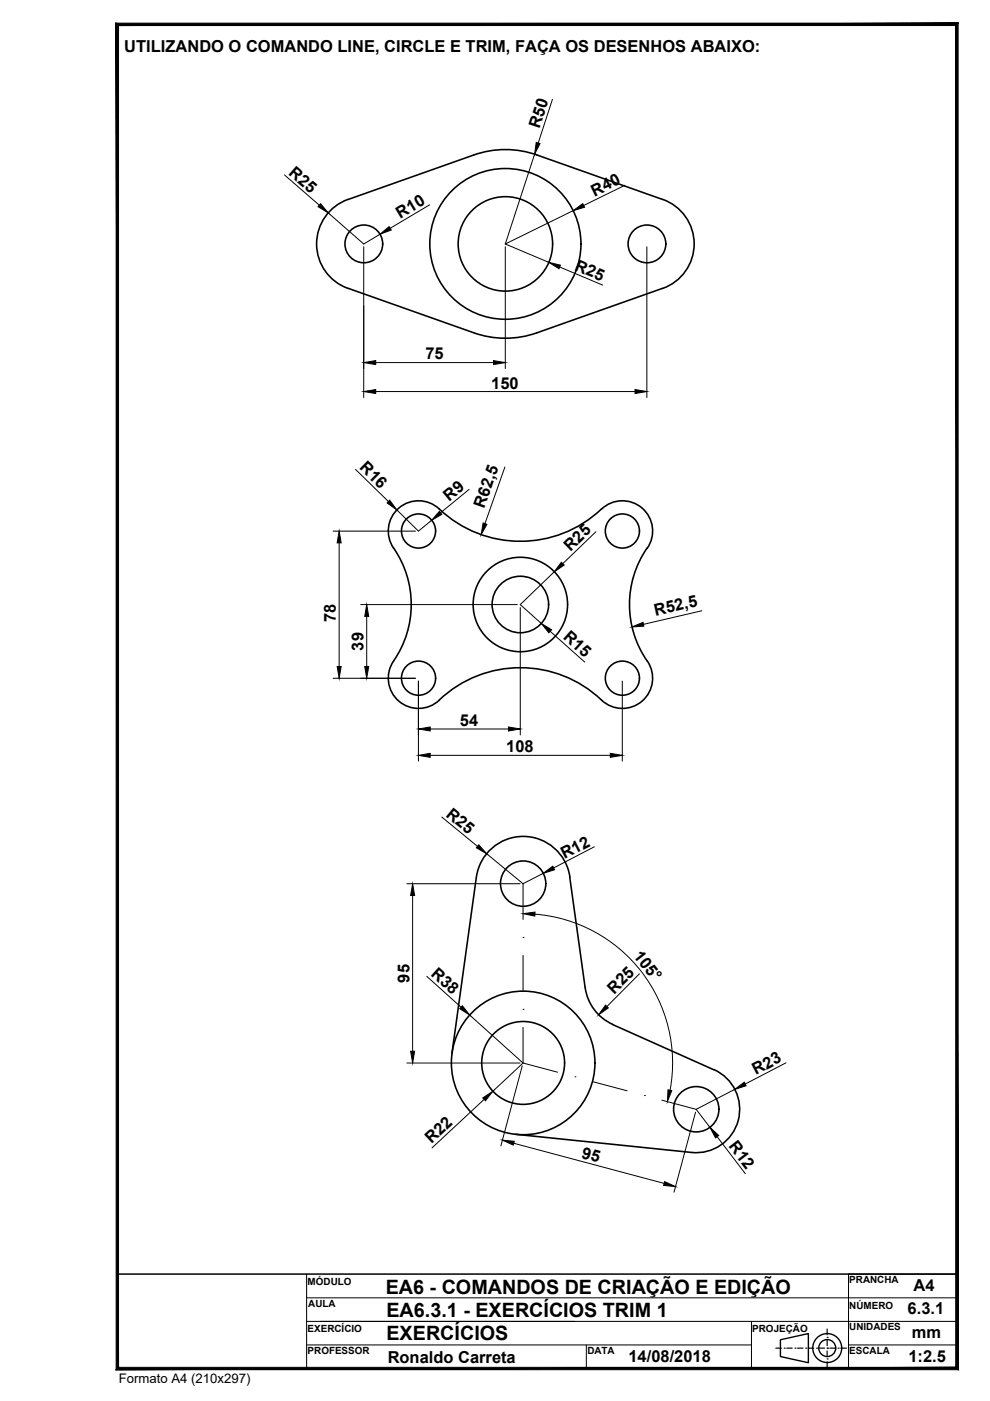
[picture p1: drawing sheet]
<svg xmlns="http://www.w3.org/2000/svg" width="210mm" height="297mm" viewBox="0 0 210 297" stroke-linecap="round" stroke-linejoin="round" font-family="sans-serif">
<!-- layer: contorno -->
<g fill="none" stroke="#000" stroke-width=".34">
<path d="M73.8 42.3a10 10 0 0 0-6.7 9.4 10 10 0 0 0 6.7 9.4M73.8 42.3l26.7-9.4a20 20 0 0 1 13.3 0l26.7 9.4M140.5 42.3a10 10 0 0 1 6.7 9.4 10 10 0 0 1-6.7 9.4M73.8 61.1l26.7 9.5a20 20 0 0 0 13.3 0l26.7-9.5M83.5 116.2a21 21 0 0 1 0 23.9M83.5 116.2a6.4 6.4 0 0 1 1.1-8.5 6.4 6.4 0 0 1 8.5 .2 25.2 25.2 0 0 0 35.2-.6 6.4 6.4 0 0 1 8.2 .7 6.4 6.4 0 0 1 .7 8.2M137.2 116.2a21 21 0 0 0 0 23.9M83.5 140.1a6.4 6.4 0 0 0 1.1 8.5 6.4 6.4 0 0 0 8.5-.2 25.2 25.2 0 0 1 35.2 .7 6.4 6.4 0 0 0 8.2-.8 6.4 6.4 0 0 0 .7-8.2M101 186l-5.2 37.3M101 186a10 10 0 0 1 9.9-8.7 10 10 0 0 1 9.9 8.7M120.8 186l3.3 23.4a10 10 0 0 0 5.8 7.8M129.9 217.2l21.5 9.6"/>
<path d="M151.4 226.8a9.2 9.2 0 0 1 5.1 10.8 9.2 9.2 0 0 1-9.8 6.7l-37.4-3.8"/>
<circle cx="77.1" cy="51.7" r="4"/>
<circle cx="107.2" cy="51.7" r="10"/>
<circle cx="107.2" cy="51.7" r="16"/>
<circle cx="137.2" cy="51.7" r="4"/>
<circle cx="88.7" cy="112.6" r="3.6"/>
<circle cx="132" cy="112.6" r="3.6"/>
<circle cx="110.3" cy="128.2" r="10"/>
<circle cx="110.3" cy="128.2" r="6"/>
<circle cx="88.7" cy="143.8" r="3.6"/>
<circle cx="132" cy="143.8" r="3.6"/>
<circle cx="110.9" cy="187.3" r="4.8"/>
<circle cx="110.9" cy="225.4" r="15.2"/>
<circle cx="110.9" cy="225.4" r="8.8"/>
<circle cx="147.6" cy="235.2" r="4.8"/>
</g>
<!-- layer: Cotas -->
<g fill="none" stroke="#000" stroke-width=".21">
<path d="M93.7 173.2l7.5 6.3M126 179.5l-8.6 4.5M86.3 187.4h24M87.5 189.9v33M103.2 181l7.7 6.4 4.3-2.2M113.4 193.8a31.7 31.7 0 0 1 28.7 37.3M90.5 207l7.2 6.5M99.6 215.2l11.3 10.2-6.4 6M135.6 206.5l-6.9 6.9M86.3 225.4h24M102.6 233.1l-11 10.3M110.7 226l-4.5 17"/>
<path d="M147.5 235.8l-4.6 17M155.8 231l-8.2 4.2 2.9 3.8M166.7 225.3l-8.7 4.5M109 242.4l31.8 8.5M152 241l6 7.8"/>
</g>
<g fill="#000" stroke="#000" stroke-width=".21">
<path d="M101.5 179.1l1.7 1.9-2.2-1.3zM87.5 187.4l.4 2.5h-.8zM110.9 193.7l2.5-.3v.8zM115.2 185.2l2-1.6 .4 .8zM98 213.2l1.6 2-2.1-1.3zM128.4 213.1l.6 .6-2.1 1.5zM87.1 222.9h.8l-.4 2.5zM102.3 232.8l2.2-1.4-1.6 2zM141.6 231.1l.8 .1-.9 2.4zM155.8 231l2-1.6 .4 .8zM106.5 241.7l2.5 .3-.2 .8zM140.9 250.5l2.3 1.1-2.5-.3z"/>
<path d="M150.5 239l1.9 1.7-.7 .6z"/>
</g>
<!-- layer: cota -->
<g fill="none" stroke="#000" stroke-width=".21">
<path d="M60.3 37.1l7.4 6.4M113.4 32.7l-6.3 19M117.1 21.1l-3 9.2M132.5 39.3l-8.7 4.3M69.6 45.1l7.5 6.6 3.5-2M77.1 52.3v32M91.1 43.4l-8.4 5M107.1 51.7l9.3 3.9M107.1 52.3v25.8M118.6 56.6l9.2 3.9M121.5 44.7l-14.4 7M137.1 52.3v32"/>
<path d="M79.7 76.9h24.9M75.4 99.5l7 6.8M79.7 83h54.9M107 99l-4.2 12M70.6 112.6h17.5M71.9 115.1v26.2M84.1 108.1l4.6 4.5 2.8-2.3M99.5 103.8l-6.1 4.9M126.4 112.7l-7.1 6.8M76.5 128.2h33.2M77.8 130.7v10.6M110.3 128.8v27"/>
<path d="M116.7 133.9l7.3 6.5M117.5 121.2l-7.2 7 4.5 4M148.8 129.5l-12.4 2.9M70.6 143.8h17.5M88.7 144.4v17M91.2 154.6h16.6M131.9 144.4v17M91.2 160.1h38.2"/>
</g>
<g fill="#000" stroke="#000" stroke-width=".21">
<path d="M113.7 30.2l.8 .2-1.1 2.3zM68 43.2l1.6 1.9-2.2-1.3zM80.6 49.7l1.9-1.7 .5 .8zM116.4 55.6l2.4 .6-.3 .8zM121.5 44.7l2.1-1.5 .3 .7zM77.1 76.9l2.6-.4v.8zM104.6 76.5l2.5 .4-2.5 .4zM77.1 83l2.6-.4v.8zM134.6 82.6l2.5 .4-2.5 .4zM71.9 112.6l.4 2.5h-.8zM82.6 106l1.5 2.1-2-1.5zM93.2 108.4l.5 .7-2.2 1.2z"/>
<path d="M102.4 110.9l.8 .3-1.2 2.2zM119 119.2l.6 .6-2.1 1.4zM77.8 128.2l.4 2.5h-.9zM114.8 132.2l2.2 1.3-.6 .7zM134 132.9l2.3-.9 .2 .8zM71.5 141.3h.8l-.4 2.5zM77.3 141.3h.9l-.4 2.5zM88.7 160.1l2.5-.4v.9zM88.7 154.6l2.5-.5v.9zM107.8 154.1l2.5 .5-2.5 .4zM129.4 159.7l2.5 .4-2.5 .5z"/>
</g>
<!-- layer: centro -->
<path d="M110.9 198.8h.1M110.9 187.4v7.5M110.9 214h.1M110.9 217.8v7.6l7.3 1.9M110.9 202.6v7.6M121.9 228.3h.1M125.6 229.3l7.4 2M136.6 232.3h.1M140.3 233.3l7.3 1.9" fill="none" stroke="#000" stroke-width=".21"/>
<!-- layer: Formato -->
<path d="M202.6 5.4v284.5l.5 .5zM203.1 4.9v285.5l-.5-285zM25.1 5.4h177.5l.5-.5zM24.6 4.9h178.5l-178 .5zM24.6 4.9l.5 285v-284.5zM24.6 4.9l.5 285-.5 .5zM24.6 290.4l178-.5h-177.5zM24.6 290.4l178-.5 .5 .5z" fill="#000" stroke="#000" stroke-width=".21"/>
<!-- layer: 0 -->
<path d="M24.9 5.2h178v264.9h-178z" fill="none" stroke="#000" stroke-width=".21"/>
<!-- layer: Texto -->
<g fill="none" stroke="#000" stroke-width=".3">
<path d="M165.5 284.1l5.9-1.4v6.2l-5.9-1.3z"/>
<circle cx="175.4" cy="285.8" r="3.1"/>
<circle cx="175.4" cy="285.8" r="1.8"/>
</g>
<g fill="none" stroke="#000" stroke-width=".25">
<path d="M164.5 285.8h1.2M166.3 285.8h.1M166.8 285.8h1.2M168.6 285.8h.1M169.1 285.8h1.2M170.8 285.8h.1M171.4 285.8h1.1M173.1 285.8h.1M173.7 285.8h1.1M175.4 283.5h.1M175.4 285.8h.1M175.4 288.1h.1"/>
<path d="M175.4 281.8v1.2M175.4 284.1v1.2M175.4 286.4v1.2M175.4 288.7v1.2M176 285.8h1.1M177.7 285.8h.1M178.3 285.8h1.2"/>
</g>
<!-- layer: Formato -->
<path d="M24.9 270.1h178v20.1h-178zM65 270.1v20.1M65 275.2h137.9M202.9 270.1h-23v20.1M65 280.2h137.9M65 285.2h94.3M124.3 285.2v5M159.3 280.2v10M179.9 285.2h23" fill="none" stroke="#000" stroke-width=".21"/>
<g font-size="4.2">
<text x="81.8" y="274.4">EA6 - COMANDOS DE CRIAÇÃO E EDIÇÃO</text>
<text x="81.9" y="279.1">EA6.3.1 - EXERCÍCIOS TRIM 1</text>
<text x="81.9" y="284.1">EXERCÍCIOS</text>
</g>
<g font-size="3.5">
<text x="26.4" y="10.9">UTILIZANDO O COMANDO LINE, CIRCLE E TRIM, FAÇA OS DESENHOS ABAIXO:</text>
<text x="114.4" y="27.4" transform="rotate(-72 114.4 27.4)">R50</text>
<text x="61" y="36.8" transform="rotate(41 61 36.8)">R25</text>
<text x="126.1" y="41.7" transform="rotate(-26 126.1 41.7)">R40</text>
<text x="84.9" y="46.4" transform="rotate(-31 84.9 46.4)">R10</text>
<text x="121.7" y="57.1" transform="rotate(23 121.7 57.1)">R25</text>
<text x="90.2" y="76.2">75</text>
<text x="104.2" y="82.4">150</text>
<text x="76.1" y="99.3" transform="rotate(44 76.1 99.3)">R16</text>
<text x="95.2" y="106.4" transform="rotate(-40 95.2 106.4)">R9</text>
<text x="102.6" y="107.9" transform="rotate(-71 102.6 107.9)">R62,5</text>
<text x="120.9" y="117.1" transform="rotate(-44 120.9 117.1)">R25</text>
<text x="71.2" y="131.9" transform="rotate(-90 71.2 131.9)">78</text>
<text x="139" y="130.6" transform="rotate(-13 139 130.6)">R52,5</text>
<text x="77.1" y="137.9" transform="rotate(-90 77.1 137.9)">39</text>
<text x="119.2" y="135.3" transform="rotate(42 119.2 135.3)">R15</text>
<text x="97.5" y="153.9">54</text>
<text x="107.3" y="159.5">108</text>
<text x="94.4" y="172.9" transform="rotate(39 94.4 172.9)">R25</text>
<text x="119.7" y="182.2" transform="rotate(-27 119.7 182.2)">R12</text>
<text x="134.2" y="202.6" transform="rotate(52 134.2 202.6)">105°</text>
<text x="86.8" y="208.3" transform="rotate(-90 86.8 208.3)">95</text>
<text x="91.2" y="206.8" transform="rotate(42 91.2 206.8)">R38</text>
<text x="130.2" y="210.9" transform="rotate(-45 130.2 210.9)">R25</text>
<text x="160.3" y="227.9" transform="rotate(-28 160.3 227.9)">R23</text>
<text x="91.5" y="242.7" transform="rotate(-43 91.5 242.7)">R22</text>
<text x="123.2" y="245.5" transform="rotate(15 123.2 245.5)">95</text>
<text x="154.4" y="243" transform="rotate(53 154.4 243)">R12</text>
<text x="193.7" y="273.8">A4</text>
<text x="192.4" y="278.7">6.3.1</text>
<text x="193.3" y="283.8">mm</text>
<text x="82.2" y="289">Ronaldo Carreta</text>
<text x="133.3" y="288.8">14/08/2018</text>
<text x="192.6" y="288.8">1:2.5</text>
</g>
<text font-size="2.8" x="25.2" y="293.3">Formato A4 (210x297)</text>
<g font-size="2.1">
<text x="65.2" y="272.5">MÓDULO</text>
<text x="180.1" y="272.1">PRANCHA</text>
<text x="65.3" y="277.1">AULA</text>
<text x="180.1" y="277.5">NÚMERO</text>
<text x="65.2" y="287.1">PROFESSOR</text>
<text x="65.2" y="282.4">EXERCÍCIO</text>
<text x="124.5" y="287.1">DATA</text>
<text x="159.5" y="282.4">PROJEÇÃO</text>
<text x="180.1" y="287.1">ESCALA</text>
<text x="180.1" y="282.1">UNIDADES</text>
</g>
</svg>
